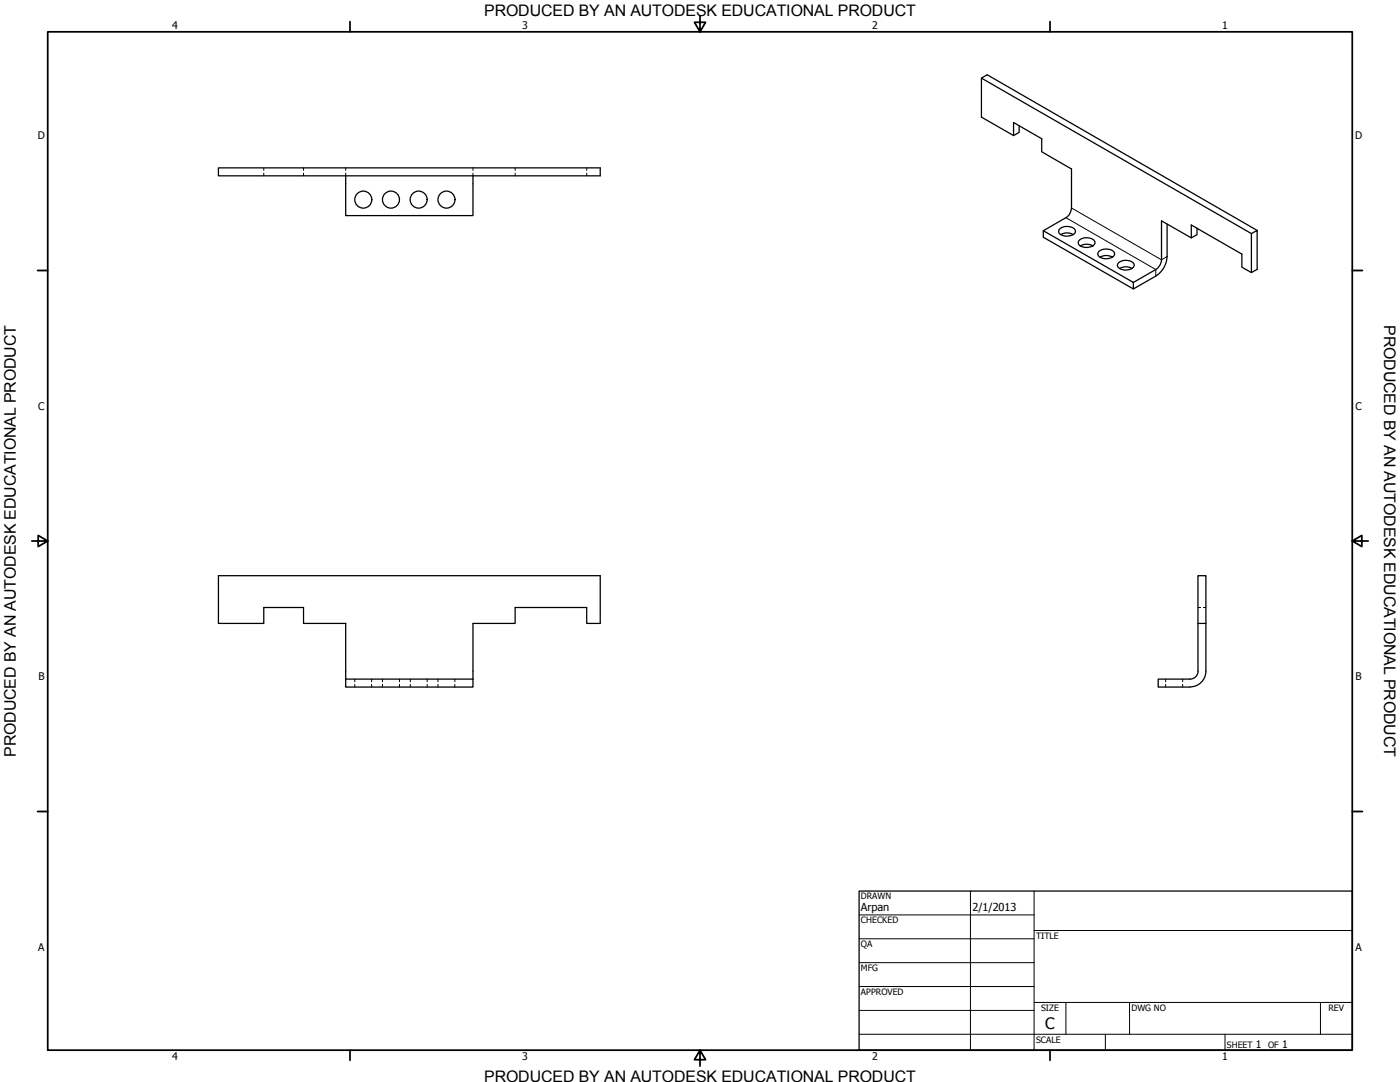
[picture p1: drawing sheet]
<svg xmlns="http://www.w3.org/2000/svg" width="559mm" height="432mm" viewBox="0 0 559 432" stroke-linecap="round" stroke-linejoin="round" font-family="sans-serif">
<!-- layer: Visible (ANSI) -->
<g fill="none" stroke="#000" stroke-width=".51">
<path d="M391.7 31.2l107.8 62M404.6 54.1v-5.2l11.2 6.5v5.2l11.9 6.8v15.6M406.8 50.2v2.6l-2.2 1.3-12.9-7.4v-15.5l2.3-1.4 107.8 62.1M87.2 67h152.4v3.2h-152.4zM138 70.2v15.8h50.8v-15.8M416.4 92.1l36 20.6v2.6l-36-20.6zM423.2 91.2a4.5 4.5 0 0 1 6 .7 1.85 1.85 0 0 1-1.8 2.1 3.8 3.8 0 0 1-4.9-1.6zM423.4 93.6a5.1 5.1 0 0 1 5 0M425.4 86.9l-9 5.2M431 95.7a4.6 4.6 0 0 1 6 .7 1.87 1.87 0 0 1-1.8 2.2 3.8 3.8 0 0 1-4.9-1.7zM431.2 98.1a5.2 5.2 0 0 1 5 0M465.8 89.4v13"/>
<path d="M475.5 94.9v-5.1l20.2 11.6v5.2l3.8 2.2 2.3-1.3v-15.6l-2.3 1.3v15.6M477.8 91.1v2.6l-2.3 1.2-11.9-6.8v15.6M438.8 100.2a4.6 4.6 0 0 1 6 .7 1.87 1.87 0 0 1-1.8 2.2 3.8 3.8 0 0 1-4.9-1.7zM439 102.6a5 5 0 0 1 5.1 0M446.6 104.7a4.6 4.6 0 0 1 6.1 .7 2.98 2.98 0 0 1-4 2.4 2.72 2.72 0 0 1-2.7-1.9zM446.8 107.1a5.1 5.1 0 0 1 5.1 0M461.3 107.6l-8.9 5.1M461.3 110.2l-8.9 5.1M87.2 229.7h152.4v19.1h-5.4v-6.4h-28.6v6.4h-16.8v22.2h-50.8v-22.2h-16.8v-6.4h-15.9v6.4h-18.1zM478.2 248.8v-19.1h3.1v38.1a6.3 6.3 0 0 1-6.3 6.3M478.2 248.8v19a3.2 3.2 0 0 1-3.2 3.2h-12.7v3.2h12.7M478.2 248.8h3.1"/>
<path d="M138 271v3.2h50.8v-3.2"/>
<circle cx="145" cy="79.7" r="3.4"/>
<circle cx="156.1" cy="79.7" r="3.4"/>
<circle cx="167.1" cy="79.7" r="3.4"/>
<circle cx="178.2" cy="79.7" r="3.4"/>
</g>
<!-- layer: Hidden (ANSI) -->
<g fill="none" stroke="#000" stroke-width=".4">
<path d="M105.3 67v1M105.3 69.1v1.1M121.2 67v1M121.2 69.1v1.1M138 67v1M138 69.1v1.1M188.8 67v1M188.8 69.1v1.1M205.6 67v1M205.6 69.1v1.1M234.2 67v1M234.2 69.1v1.1"/>
<path d="M478.2 242.4h1M480.3 242.4h1M141.6 271v1.1M141.6 273.1v1.1M148.3 271v1.1M148.3 273.1v1.1M152.7 271v1.1M152.7 273.1v1.1M159.4 271v1.1M159.4 273.1v1.1M163.8 271v1.1M163.8 273.1v1.1"/>
<path d="M170.5 271v1.1M170.5 273.1v1.1M174.8 271v1.1M174.8 273.1v1.1M181.5 271v1.1M181.5 273.1v1.1M465.3 271v1.1M465.3 273.1v1.1M472.1 271v1.1M472.1 273.1v1.1"/>
</g>
<!-- layer: Visible Narrow (ANSI) -->
<path d="M425.4 86.9l35.9 20.7v2.6M427.7 83l35.9 20.7 2.2-1.3" fill="none" stroke="#000" stroke-width=".4"/>
<path d="M427.7 83a5 5 0 0 1-2.3 3.9M463.6 103.7a4.9 4.9 0 0 1-2.3 3.9M465.8 102.4a9.7 9.7 0 0 1-4.5 7.8" fill="none" stroke="#000" stroke-width=".51"/>
<!-- layer: Border (ANSI) -->
<g fill="none" stroke="#000" stroke-width=".7">
<path d="M19 12.7h520.8v406.4h-520.8zM139.7 8.6v4.1M279.4 6.3v6.4l-2.2-3.8h4.4l-2.2 3.8M419.1 8.6v4.1M15 107.9h4M539.8 107.9h4M12.7 215.9h6.3l-3.8-2.2v4.4l3.8-2.2M539.8 215.9l3.8 2.2v-4.4l-3.8 2.2h6.3M15 323.8h4M539.8 323.8h4M139.7 419.1v4.1M279.4 419.1l2.2 3.8h-4.4l2.2-3.8v6.3"/>
<path d="M419.1 419.1v4.1"/>
</g>
<!-- layer: Title (ANSI) -->
<g fill="none" stroke="#000" stroke-width=".4">
<path d="M387.3 355.6v63.5M412.7 355.6v63.5M342.9 365.1h69.8M342.9 374.6h69.8M412.7 371.3h127.1M342.9 384.2h69.8M342.9 393.7h69.8M342.9 412.7h196.9M342.9 403.2h69.8M412.7 400h127.1M425.4 400v12.7M441.2 412.7v6.4"/>
<path d="M450.8 400v12.7M488.9 412.7v6.4M527 400v12.7"/>
</g>
<path d="M342.9 355.6h196.9v63.5h-196.9z" fill="none" stroke="#000" stroke-width=".51"/>
<g font-size="6.4">
<text x="552.4" y="129.8" transform="rotate(90 552.4 129.8)">PRODUCED BY AN AUTODESK EDUCATIONAL PRODUCT</text>
<text x="6.3" y="302" transform="rotate(-90 6.3 302)">PRODUCED BY AN AUTODESK EDUCATIONAL PRODUCT</text>
</g>
<g font-size="6.3">
<text x="193.3" y="6.3">PRODUCED BY AN AUTODESK EDUCATIONAL PRODUCT</text>
<text x="417.2" y="410.6">C</text>
<text x="193.3" y="431.8">PRODUCED BY AN AUTODESK EDUCATIONAL PRODUCT</text>
</g>
<g font-size="4.4">
<text x="343.7" y="363.5">Arpan</text>
<text x="388.1" y="363.7">2/1/2013</text>
</g>
<g font-size="4.2">
<text x="68.7" y="11.7">4</text>
<text x="208.4" y="11.7">3</text>
<text x="348.1" y="11.7">2</text>
<text x="487.8" y="11.7">1</text>
<text x="15.1" y="55.5">D</text>
<text x="540.9" y="55.5">D</text>
<text x="15.2" y="163.4">C</text>
<text x="541" y="163.4">C</text>
<text x="15.3" y="271.4">B</text>
<text x="541.1" y="271.4">B</text>
<text x="15.2" y="379.3">A</text>
<text x="541" y="379.3">A</text>
<text x="501.3" y="418.3">1</text>
<text x="511.8" y="418.3">1</text>
<text x="68.7" y="423.2">4</text>
<text x="208.4" y="423.2">3</text>
<text x="348.1" y="423.2">2</text>
<text x="487.8" y="423.2">1</text>
</g>
<g font-size="3.5">
<text x="343.7" y="358.9">DRAWN</text>
<text x="343.7" y="368.5">CHECKED</text>
<text x="413.5" y="374.6">TITLE</text>
<text x="343.7" y="378">QA</text>
<text x="343.7" y="387.5">MFG</text>
<text x="343.7" y="397.1">APPROVED</text>
<text x="415.5" y="403.4">SIZE</text>
<text x="451.6" y="403.4">DWG NO</text>
<text x="530.3" y="403.4">REV</text>
<text x="413.5" y="416.1">SCALE</text>
<text x="489.7" y="418.3">SHEET</text>
<text x="506.2" y="418.3">OF</text>
</g>
</svg>
